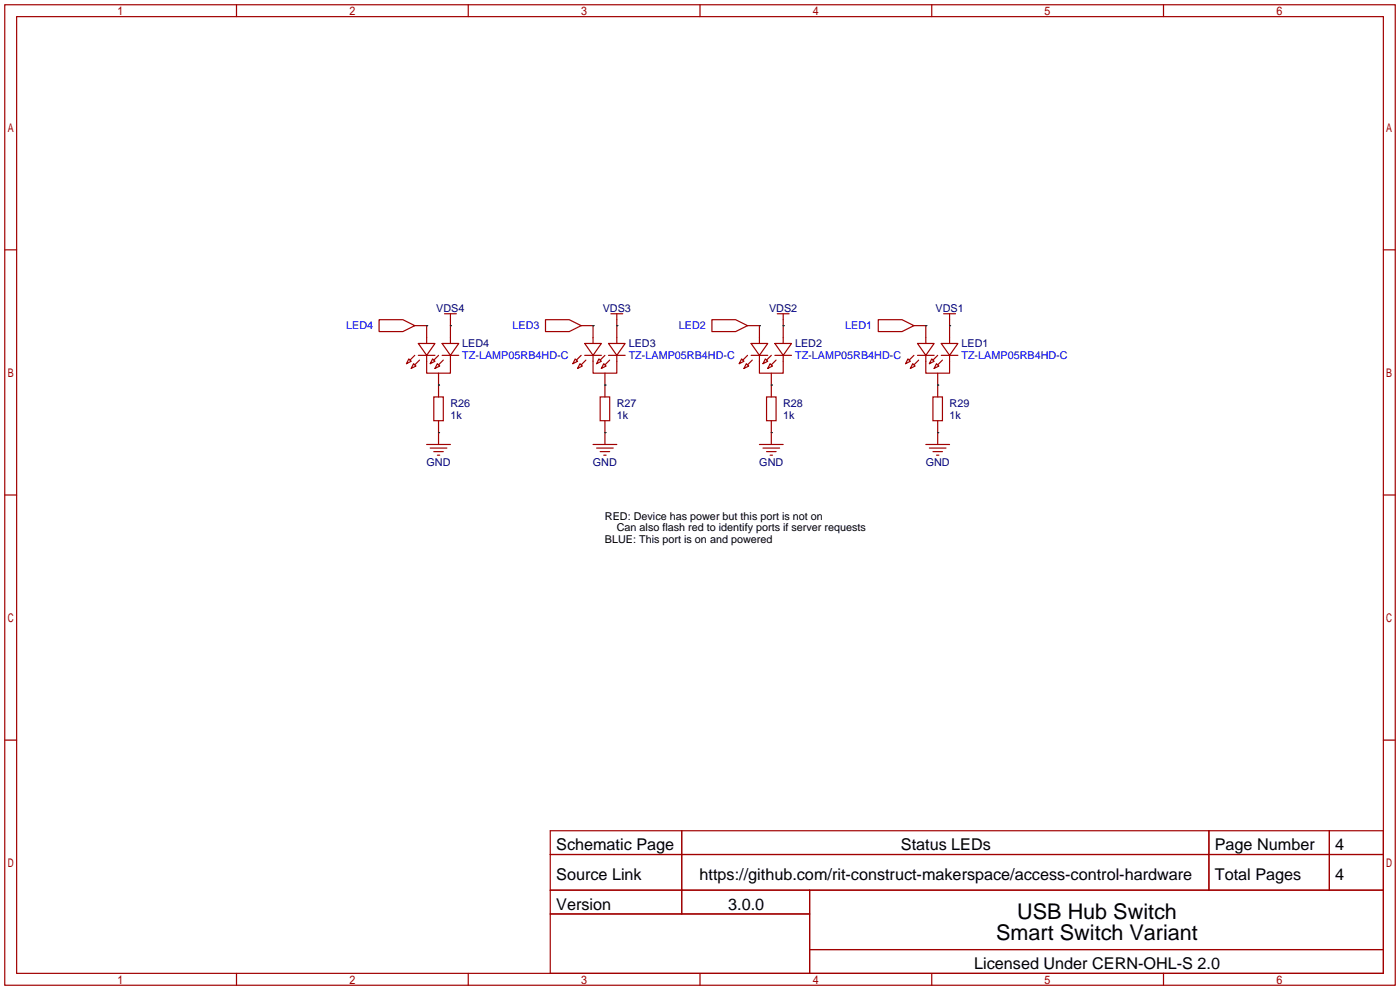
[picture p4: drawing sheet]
<svg xmlns="http://www.w3.org/2000/svg" width="299mm" height="212mm" viewBox="0 0 299 212" stroke-linecap="round" stroke-linejoin="round" font-family="sans-serif">
<g fill="none" stroke="#a10000" stroke-width=".25">
<path d="M1 1h297.2v209.6h-297.2zM3.6 3.6h292.1v204.4h-292.1zM50.5 1v2.6M100.1 1v2.6M149.6 1v2.6M199.1 1v2.6M248.7 1v2.6M1 53.4h2.6M295.7 53.4h2.5M81 68.3h5.1l2.5 1.3-2.5 1.3h-5.1zM87.4 76.7l.5 .5-1 .5zM88.4 77.7l.5 .5-1 .5z"/>
<path d="M88.6 69.6h2.6v3.8M88.6 75.9l-1 1.1M89.4 73.4h3.6l-1.8 2.5zM89.4 75.9h3.6M89.7 77l-1.1 1M91.2 75.9v3.9h5.1v-3.9M92.5 76.7l.5 .5-1.1 .5zM93.5 77.7l.5 .5-1 .5zM93.7 75.9l-1 1.1M93.7 79.8v5M94.5 73.4h3.5l-1.7 2.5zM94.5 75.9h3.5"/>
<path d="M94.7 77l-1 1M95 67.1h2.5M96.3 67.1v6.3M116.6 68.3h5.1l2.5 1.3-2.5 1.3h-5.1zM122.9 76.7l.5 .5-1 .5zM124 77.7l.5 .5-1.1 .5zM124.2 69.6h2.5v3.8M124.2 75.9l-1 1.1M125 73.4h3.5l-1.8 2.5zM125 75.9h3.5M125.2 77l-1 1M126.7 75.9v3.9h5.1v-3.9"/>
<path d="M128 76.7l.5 .5-1 .5zM129 77.7l.5 .5-1 .5zM129.3 75.9l-1 1.1M129.3 79.8v5M130 73.4h3.6l-1.8 2.5zM130 75.9h3.6M130.3 77l-1 1M130.6 67.1h2.5M131.8 67.1v6.3M152.1 68.3h5.1l2.6 1.3-2.6 1.3h-5.1zM158.5 76.7l.5 .5-1 .5zM159.5 77.7l.5 .5-1 .5z"/>
<path d="M159.8 69.6h2.5v3.8M159.8 75.9l-1.1 1.1M160.5 73.4h3.6l-1.8 2.5zM160.5 75.9h3.6M160.8 77l-1 1M162.3 75.9v3.9h5.1v-3.9M163.6 76.7l.5 .5-1 .5zM164.6 77.7l.5 .5-1 .5zM164.8 75.9l-1 1.1M164.8 79.8v5M165.6 73.4h3.6l-1.8 2.5zM165.6 75.9h3.6"/>
<path d="M165.9 77l-1.1 1M166.1 67.1h2.6M167.4 67.1v6.3M187.7 68.3h5.1l2.5 1.3-2.5 1.3h-5.1zM194.1 76.7l.5 .5-1.1 .5zM195.1 77.7l.5 .5-1 .5zM195.3 69.6h2.6v3.8M195.3 75.9l-1 1.1M196.1 73.4h3.5l-1.7 2.5zM196.1 75.9h3.5M196.3 77l-1 1M197.9 75.9v3.9h5v-3.9"/>
<path d="M199.1 76.7l.5 .5-1 .5zM200.2 77.7l.5 .5-1.1 .5zM200.4 75.9l-1 1.1M200.4 79.8v5M201.2 73.4h3.5l-1.8 2.5zM201.2 75.9h3.5M201.4 77l-1 1M201.7 67.1h2.5M202.9 67.1v6.3M91.2 95h5.1M91.9 95.8h3.6M92.7 84.8h2v5.1h-2z"/>
<path d="M92.7 96.5h2M93.5 97.3h.5M93.7 89.9v5.1M126.7 95h5.1M127.5 95.8h3.6M128.3 84.8h2v5.1h-2zM128.3 96.5h2M129 97.3h.5M129.3 89.9v5.1M162.3 95h5.1M163.1 95.8h3.5M163.8 84.8h2.1v5.1h-2.1z"/>
<path d="M163.8 96.5h2.1M164.6 97.3h.5M164.8 89.9v5.1M197.9 95h5M198.6 95.8h3.6M199.4 84.8h2v5.1h-2zM199.4 96.5h2M200.2 97.3h.5M200.4 89.9v5.1M1 105.8h2.6M295.7 105.8h2.5M1 158.2h2.6"/>
<path d="M295.7 158.2h2.5M117.6 177.5h178.1v30.5h-178.1zM145.7 177.5v17.8M258.4 177.5v12.7M284.1 177.5v12.7M117.6 182.6h178.1M117.6 190.2h178.1M117.6 195.3h55.4M173 190.2v17.8M50.5 208v2.6M100.1 208v2.6M149.6 208v2.6"/>
<path d="M173 202.9h122.7M199.1 208v2.6M248.7 208v2.6"/>
</g>
<g fill="none" stroke="#008700" stroke-width=".25">
<path d="M91.2 69.6h.1M96.3 69.6h.1M126.7 69.6h.1M131.8 69.6h.1M162.3 69.6h.1M167.4 69.6h.1M197.9 69.6h.1M202.9 69.6h.1M93.7 82.3h.1M93.7 92.5h.1M129.3 82.3h.1M129.3 92.5h.1"/>
<path d="M164.8 82.3h.1M164.8 92.5h.1M200.4 82.3h.1M200.4 92.5h.1"/>
</g>
<g font-size="4.6">
<text x="217.4" y="196.3">USB Hub Switch</text>
<text x="212.9" y="200.9">Smart Switch Variant</text>
</g>
<g font-size="3.5">
<text x="118.9" y="181.8">Schematic Page</text>
<text x="192.5" y="181.8">Status LEDs</text>
<text x="259.6" y="181.8">Page Number</text>
<text x="285.4" y="181.8">4</text>
<text x="118.9" y="188.1">Source Link</text>
<text x="149.5" y="188.1">https://github.com/rit-construct-makerspace/access-control-hardware</text>
<text x="259.6" y="188.1">Total Pages</text>
<text x="285.4" y="188.1">4</text>
<text x="118.9" y="194.5">Version</text>
<text x="155.6" y="194.5">3.0.0</text>
<text x="208.2" y="207.2">Licensed Under CERN-OHL-S 2.0</text>
</g>
<g font-size="2.3" fill="#00f">
<text x="74" y="70.4">LED4</text>
<text x="109.5" y="70.4">LED3</text>
<text x="145.1" y="70.4">LED2</text>
<text x="180.7" y="70.4">LED1</text>
<text x="98.8" y="76.8">TZ-LAMP05RB4HD-C</text>
<text x="134.4" y="76.8">TZ-LAMP05RB4HD-C</text>
<text x="169.9" y="76.8">TZ-LAMP05RB4HD-C</text>
<text x="205.5" y="76.8">TZ-LAMP05RB4HD-C</text>
</g>
<g font-size="2.3" fill="#000080">
<text x="93.2" y="66.6">VDS4</text>
<text x="128.8" y="66.6">VDS3</text>
<text x="164.4" y="66.6">VDS2</text>
<text x="199.9" y="66.6">VDS1</text>
<text x="98.8" y="74.2">LED4</text>
<text x="134.4" y="74.2">LED3</text>
<text x="169.9" y="74.2">LED2</text>
<text x="205.5" y="74.2">LED1</text>
<text x="96.3" y="86.9">R26</text>
<text x="96.3" y="89.5">1k</text>
<text x="131.8" y="86.9">R27</text>
<text x="131.8" y="89.5">1k</text>
<text x="167.4" y="86.9">R28</text>
<text x="167.4" y="89.5">1k</text>
<text x="202.9" y="86.9">R29</text>
<text x="202.9" y="89.5">1k</text>
<text x="91.2" y="99.6">GND</text>
<text x="126.7" y="99.6">GND</text>
<text x="162.3" y="99.6">GND</text>
<text x="197.8" y="99.6">GND</text>
</g>
<g font-size="2.3">
<text x="129.3" y="111">RED: Device has power but this port is not on</text>
<text x="131.8" y="113.6">Can also flash red to identify ports if server requests</text>
<text x="129.3" y="116.1">BLUE: This port is on and powered</text>
</g>
</svg>
